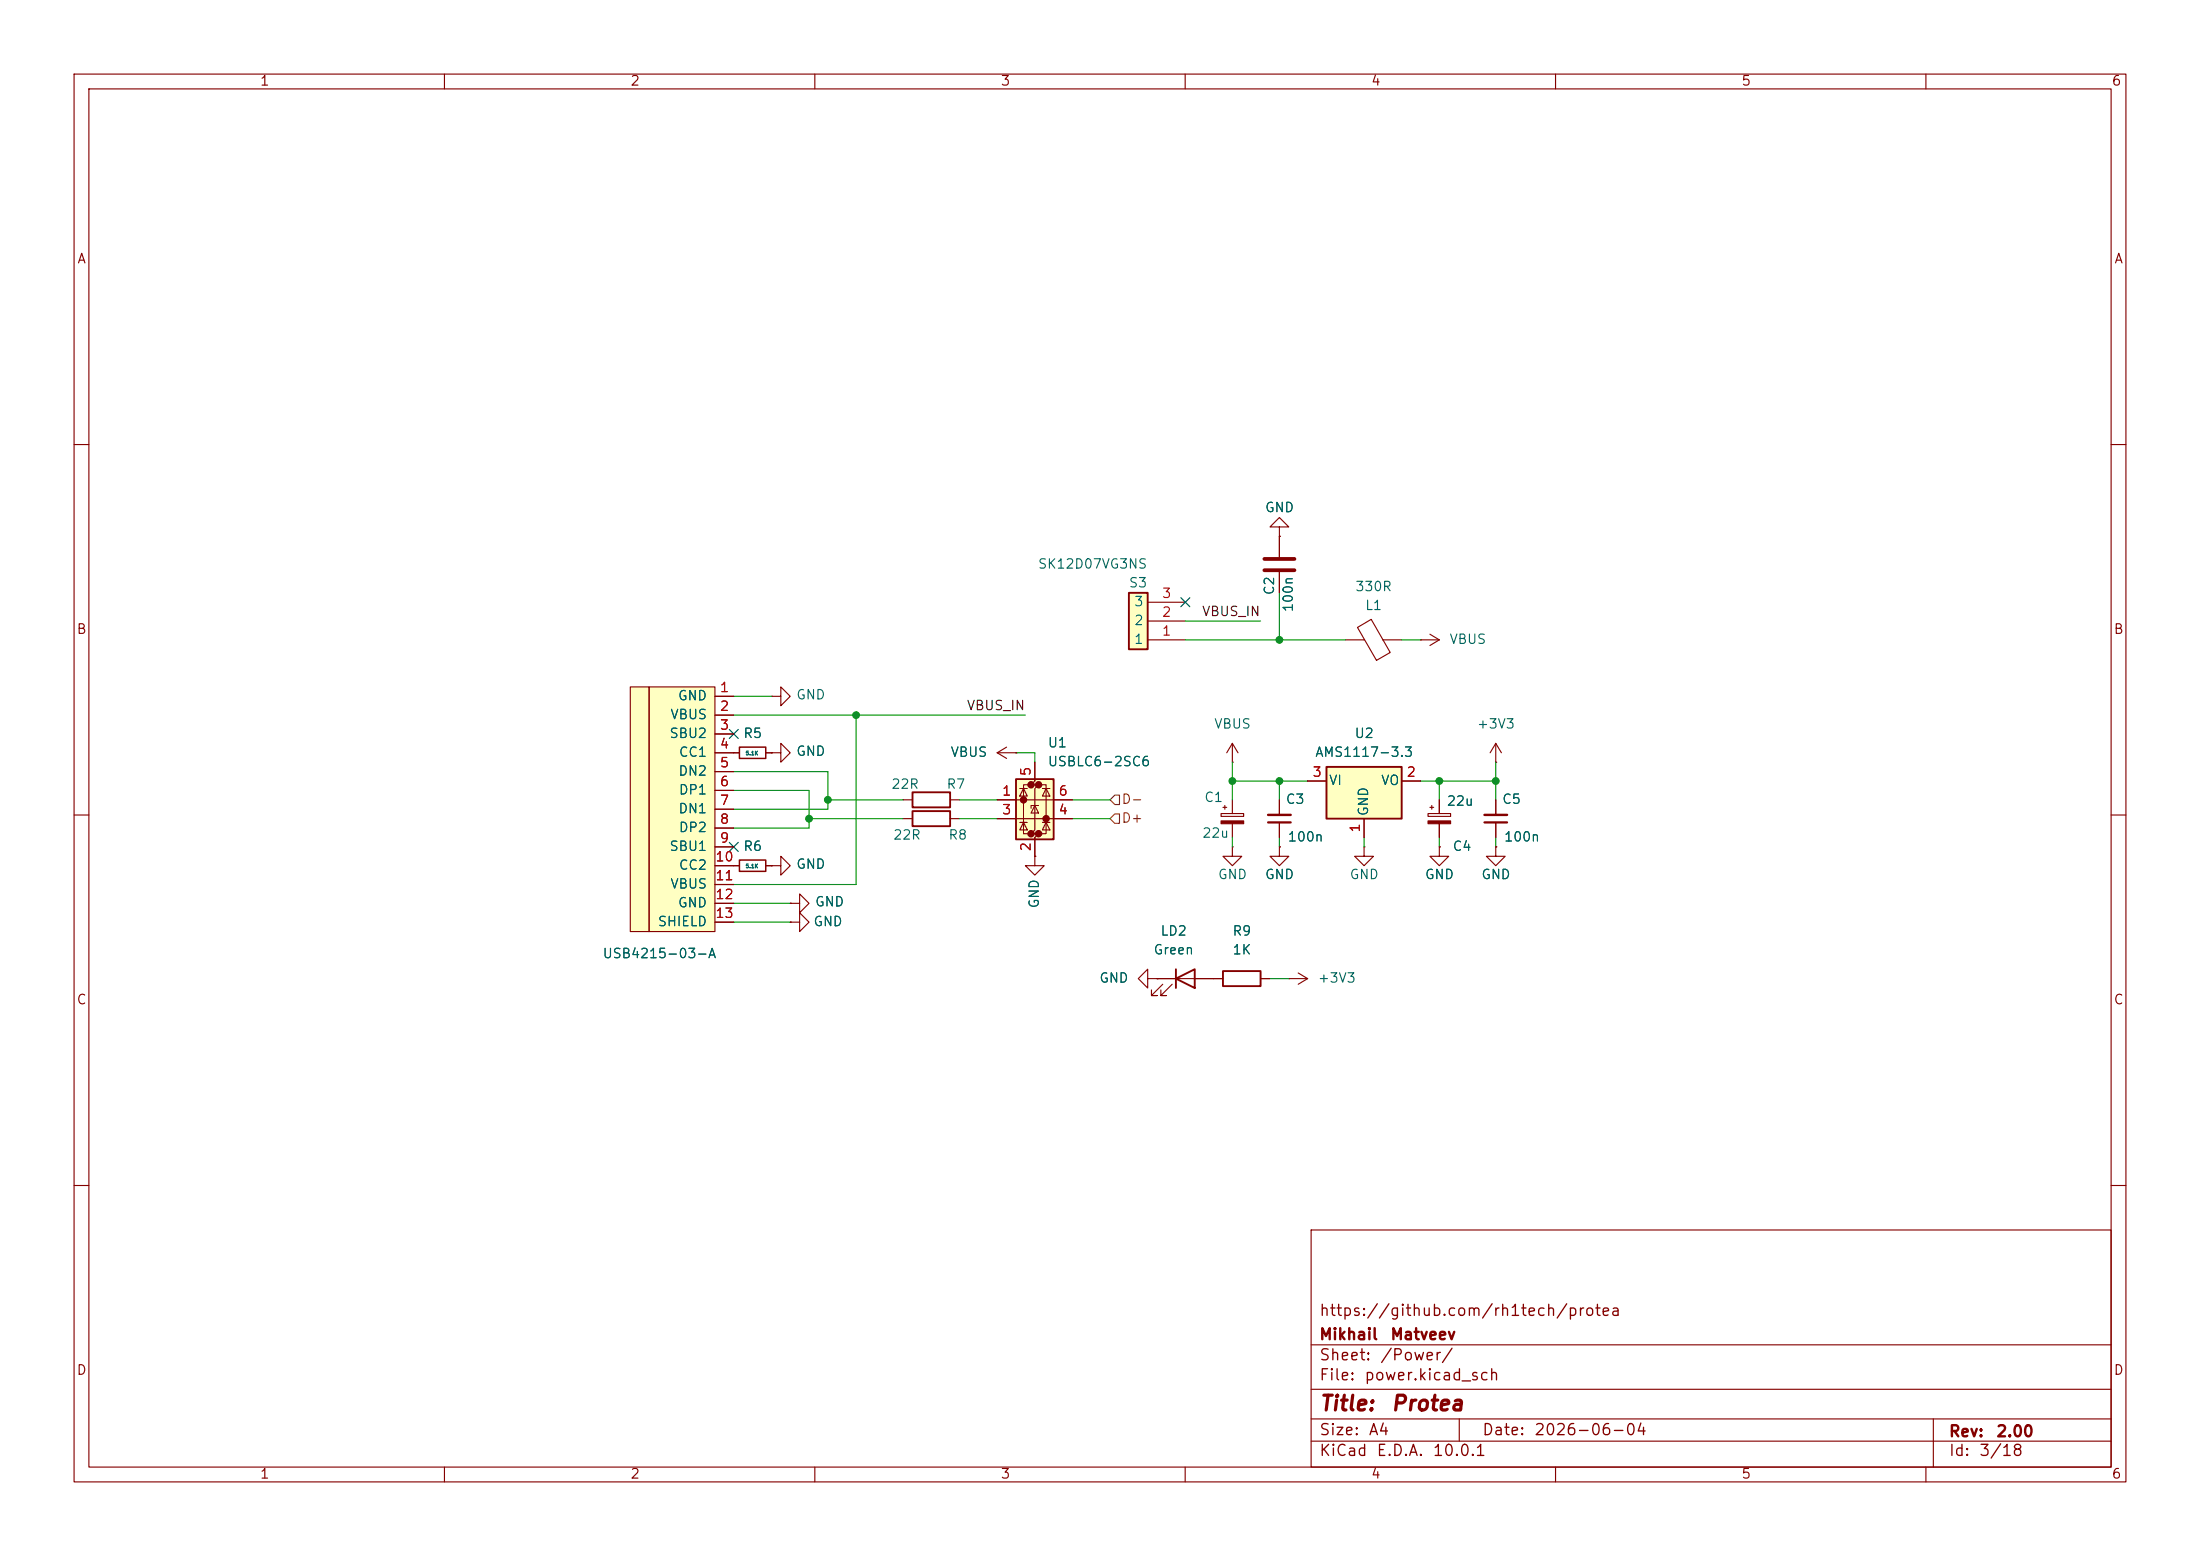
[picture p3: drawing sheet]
<svg xmlns="http://www.w3.org/2000/svg" width="297mm" height="210mm" viewBox="0 0 297 210" stroke-linecap="round" stroke-linejoin="round" font-family="sans-serif">
<g fill="none" stroke="#840000" stroke-width=".15">
<path d="M10 10h277v190h-277zM12 12h273v186h-273zM60 10v2M110 10v2M160 10v2M210 10v2M260 10v2M10 60h2M285 60h2M181.6 86.4h2.6M183.3 84.7l1.8-1.1 2.6 4.5-1.9 1zM186.7 86.4h2.5"/>
<path d="M10 110h2M285 110h2M10 160h2M177 166h108v32h-108zM285 160h2M60 198v2M110 198v2M160 198v2M177 194.5h108M177 191.5h108M177 187.5h108M177 181.5h108"/>
<path d="M197 191.5v3M210 198v2M260 198v2M261 191.5v6.5"/>
</g>
<g fill="#ffffc2">
<path d="M85.1 92.7h2.5v33h-2.5z"/>
<path d="M87.6 92.7h8.9v33h-8.9z"/>
</g>
<g fill="none" stroke="#840000" stroke-width=".15">
<path d="M85.1 92.7h2.5v33h-2.5zM87.6 92.7h8.9v33h-8.9zM96.5 94h2.6M96.5 96.5h2.6M96.5 99.1h2.6M104.1 94h1.3v-1.3l1.3 1.3-1.3 1.3v-1.3M104.1 94h.1M96.5 101.6h2.6M96.5 104.1h2.6M96.5 106.7h2.6M96.5 109.2h2.6M96.5 111.8h2.6"/>
<path d="M96.5 114.3h2.6M96.5 116.8h2.6M96.5 119.4h2.6M104.1 116.8h1.3v-1.2l1.3 1.2-1.3 1.3v-1.3M104.1 116.8h.1M121.9 108h1.3M121.9 110.5h1.3M128.3 108h1.2M128.3 110.5h1.2M139.7 115.6v1.2h1.3l-1.3 1.3-1.3-1.3h1.3M139.7 115.6h.1M166.4 114.3v1.3h1.2l-1.2 1.2-1.3-1.2h1.3"/>
<path d="M166.4 114.3h.1M172.7 114.3v1.3h1.3l-1.3 1.2-1.3-1.2h1.3M172.7 114.3h.1M192.8 109.8h3v.4h-3zM193 109h.5M193.3 108.7v.5M194.3 114.3v1.3h1.3l-1.3 1.2-1.3-1.2h1.3M194.3 114.3h.1M194.3 108v1.8M194.3 111.2v1.8M201.9 114.3v1.3h1.3l-1.3 1.2-1.2-1.2h1.2M201.9 114.3h.1"/>
<path d="M201.9 108v2M201.9 111v2M96.5 121.9h2.6M96.5 124.5h2.6M156.2 132.1h8.9M157 132.8l-1.6 1.6h.8h-.8v-.8M158.2 132.8l-1.5 1.6h.8h-.8v-.8M170.2 132.1h1.2M174 132.1h.1M174 132.1h2.5M175.3 131.3l1.2 .8M176.5 132.1l-1.2 .7"/>
</g>
<path d="M192.8 110.8h3v.4h-3z" fill="#840000" stroke="#840000" stroke-width=".15"/>
<path d="M200.4 111h3.1" fill="none" stroke="#840000" stroke-width=".3"/>
<path d="M200.4 110h3.1" fill="none" stroke="#840000" stroke-width=".33"/>
<path d="M123.2 106.9h5.1v2.1h-5.1zM123.2 109.5h5.1v2h-5.1zM158.7 132.1l2.6-1.3v2.6zM158.7 130.8v2.6M165.1 131.1h5.1v2h-5.1z" fill="none" stroke="#840000" stroke-width=".25"/>
<path d="M137.2 105.2h5v8.1h-5z" fill="#ffffc2"/>
<g fill="#840000" stroke="#840000" stroke-width=".51">
<circle cx="138.2" cy="107.9" r=".25"/>
<circle cx="139.2" cy="105.9" r=".25"/>
<circle cx="139.2" cy="112.5" r=".25"/>
<circle cx="140.2" cy="105.9" r=".25"/>
<circle cx="140.2" cy="112.5" r=".25"/>
<circle cx="141.2" cy="110.5" r=".25"/>
</g>
<g fill="none" stroke="#840000" stroke-width=".15">
<path d="M134.6 108h10.2M134.6 110.5h10.2M134.6 101.6l1.3 .8M134.6 101.6h2.6M135.9 100.8l-1.3 .8M137.2 101.6h.1M137.7 111h1M137.7 106.4h1M138.2 106.4l.5 1h-1zM138.2 111l.5 1h-1zM139.2 105.9h-1v6.6h1M139.7 102.9v2.5l-.5 .5h1l-.5 .5v5.6l-.5 .5h1l-.5 .5v2.6"/>
<path d="M139.7 108.7l.5 1h-1zM140.2 108.7h-1v.4M140.2 105.9h1v6.6h-1M140.7 111h1M140.7 106.4h1M141.2 106.4l.5 1h-1zM141.2 111l.5 1h-1zM166.4 102.9h.1M166.4 100.3l-.8 1.3M166.4 100.3l.7 1.3M166.4 100.3v2.6M154.9 132.1v-1.3l-1.2 1.3 1.2 1.3v-1.3h1.3"/>
<path d="M156.2 132.1h.1"/>
</g>
<path d="M137.2 105.2h5v8.1h-5z" fill="none" stroke="#840000" stroke-width=".25"/>
<path d="M152.4 80h2.5v7.6h-2.5z" fill="#ffffc2"/>
<path d="M152.4 80h2.5v7.6h-2.5z" fill="none" stroke="#840000" stroke-width=".25"/>
<path d="M154.9 86.4h5.1M154.9 83.8h5.1M154.9 81.3h5.1M184.1 114.3v1.3h1.3l-1.3 1.2-1.2-1.2h1.2M184.1 114.3h.1M106.7 124.5h1.2v-1.3l1.3 1.3-1.3 1.2v-1.2M106.7 124.5h.1" fill="none" stroke="#840000" stroke-width=".15"/>
<path d="M179.1 103.5h10.1v7h-10.1z" fill="#ffffc2"/>
<path d="M179.1 103.5h10.1v7h-10.1z" fill="none" stroke="#840000" stroke-width=".25"/>
<g fill="none" stroke="#840000" stroke-width=".15">
<path d="M172.7 71.1h-1.3l1.3-1.2 1.3 1.2h-1.3v1.3M172.7 72.4h.1M172.7 72.4v2.8M172.7 77.2v2.8M96.5 94h2.6M96.5 96.5h2.6M96.5 99.1h2.6M191.8 86.4h.1M191.8 86.4h2.5M193 85.6l1.3 .8M194.3 86.4l-1.3 .7M96.5 101.6h3.3"/>
<path d="M96.5 116.8h3.3M96.5 104.1h2.6M96.5 106.7h2.6M96.5 109.2h2.6M96.5 111.8h2.6M96.5 114.3h2.6M96.5 119.4h2.6M103.4 101.6h.7M103.4 116.8h.7M104.1 101.6h1.3v-1.3l1.3 1.3-1.3 1.3v-1.3M104.1 101.6h.1M104.1 116.8h.1"/>
<path d="M134.6 108h2.6M134.6 110.5h2.6M137.2 101.6h.1M139.7 115.6h.1M139.7 102.9v2.5M139.7 113v2.6M142.2 108h2.6M142.2 110.5h2.6M164.8 109.8h3.1v.4h-3.1zM165.1 109h.5M165.4 108.7v.5M166.4 108v1.8"/>
<path d="M166.4 111.2v1.8M172.7 114.3h.1M172.7 108v2M172.7 111v2M176.5 105.4h2.6M184.1 110.5v2.5M189.2 105.4h2.6M194.3 114.3h.1M194.3 108v1.8M194.3 111.2v1.8M201.9 102.9h.1M201.9 114.3h.1"/>
<path d="M201.9 100.3l-.7 1.3M201.9 100.3l.8 1.3M201.9 100.3v2.6M201.9 108v2M201.9 111v2M96.5 121.9h2.6M96.5 124.5h2.6M106.7 121.9h1.2v-1.2l1.3 1.2-1.3 1.3v-1.3M106.7 121.9h.1M106.7 124.5h.1M156.2 132.1h.1M156.2 132.1h2.5"/>
<path d="M161.3 132.1h3.8M170.2 132.1h1.2"/>
</g>
<path d="M171.2 111h3" fill="none" stroke="#840000" stroke-width=".3"/>
<path d="M171.2 110h3" fill="none" stroke="#840000" stroke-width=".33"/>
<path d="M99.8 100.8h3.6v1.6h-3.6zM99.8 116.1h3.6v1.5h-3.6z" fill="none" stroke="#840000" stroke-width=".2"/>
<path d="M170.7 77h4.1M170.7 75.4h4.1" fill="none" stroke="#840000" stroke-width=".51"/>
<path d="M164.8 110.8h3.1v.4h-3.1z" fill="#840000" stroke="#840000" stroke-width=".15"/>
<path d="M150.5 107.3h.6v1.3h-.6l-.6-.6zM150.5 109.9h.6v1.2h-.6l-.6-.6z" fill="none" stroke="#725600" stroke-width=".15"/>
<g fill="none" stroke="#009600" stroke-width=".15">
<path d="M99.1 96.5h39.3M99.1 94h5M115.6 96.5v22.9h-16.5M160 86.4h21.6M160 83.8h10.2M172.7 80v6.4M189.2 86.4h2.6M99.1 106.7h10.1v5.1h-10.1M99.1 104.1h12.7v5.1h-12.7M109.2 110.5h12.7M111.8 108h10.1M129.5 110.5h5.1"/>
<path d="M129.5 108h5.1M137.2 101.6h2.5v1.3M144.8 110.5h5.1M144.8 108h5.1M166.4 102.9v5.1M166.4 113v1.3M166.4 105.4h10.1M172.7 105.4v2.6M172.7 113v1.3M184.1 113v1.3M191.8 105.4h10.1M194.3 105.4v2.6"/>
<path d="M194.3 113v1.3M201.9 102.9v5.1M201.9 113v1.3M99.1 121.9h7.6M99.1 124.5h7.6M171.4 132.1h2.6"/>
</g>
<path d="M98.5 98.5l1.2 1.2M99.7 98.5l-1.2 1.2M159.4 80.7l1.2 1.2M160.6 80.7l-1.2 1.2M98.5 113.7l1.2 1.2M99.7 113.7l-1.2 1.2" fill="none" stroke="#000084" stroke-width=".15"/>
<g fill="#009600" stroke="#009600" stroke-width=".14">
<circle cx="201.9" cy="105.4" r=".46"/>
<circle cx="172.7" cy="105.4" r=".46"/>
<circle cx="172.7" cy="86.4" r=".46"/>
<circle cx="194.3" cy="105.4" r=".46"/>
<circle cx="166.4" cy="105.4" r=".46"/>
<circle cx="115.6" cy="96.5" r=".46"/>
<circle cx="111.8" cy="108" r=".46"/>
<circle cx="109.2" cy="110.5" r=".46"/>
</g>
<g font-size="2" fill="#840000">
<text x="178" y="190.9">Title:</text>
<text x="187.7" y="190.9">Protea</text>
</g>
<g font-size="1.5" fill="#840000">
<text x="178" y="178">https://github.com/rh1tech/protea</text>
<text x="178" y="184">Sheet:</text>
<text x="178" y="181.2">Mikhail</text>
<text x="186.2" y="184">/Power/</text>
<text x="187.6" y="181.2">Matveev</text>
<text x="178" y="186.7">File:</text>
<text x="184.1" y="186.7">power.kicad_sch</text>
<text x="178" y="196.9">KiCad</text>
<text x="178" y="194.1">Size:</text>
<text x="184.7" y="194.1">A4</text>
<text x="185.7" y="196.9">E.D.A.</text>
<text x="193.3" y="196.9">10.0.1</text>
<text x="200" y="194.1">Date:</text>
<text x="207" y="194.1">2026-06-04</text>
<text x="263" y="194.3">Rev:</text>
<text x="263" y="196.9">Id:</text>
<text x="267.1" y="196.9">3/18</text>
<text x="269.4" y="194.3">2.00</text>
</g>
<g font-size="1.3" fill="#840000">
<text x="35" y="11.9">1</text>
<text x="85" y="11.9">2</text>
<text x="135" y="11.9">3</text>
<text x="185" y="11.9">4</text>
<text x="235" y="11.9">5</text>
<text x="285" y="11.9">6</text>
<text x="10.3" y="35.9">A</text>
<text x="285.3" y="35.9">A</text>
<text x="10.3" y="85.9">B</text>
<text x="285.3" y="85.9">B</text>
<text x="10.3" y="135.9">C</text>
<text x="285.3" y="135.9">C</text>
<text x="10.3" y="185.9">D</text>
<text x="285.3" y="185.9">D</text>
<text x="35" y="199.9">1</text>
<text x="85" y="199.9">2</text>
<text x="135" y="199.9">3</text>
<text x="185" y="199.9">4</text>
<text x="235" y="199.9">5</text>
<text x="285" y="199.9">6</text>
</g>
<g font-size="1.3" fill="#006464">
<text x="170.7" y="69.4">GND</text>
<text x="140" y="77.1">SK12D07VG3NS</text>
<text x="152.3" y="79.6">S3</text>
<text x="153" y="82.1">3</text>
<text x="172.3" y="80.4" transform="rotate(-90 172.3 80.4)">C2</text>
<text x="174.9" y="82.7" transform="rotate(-90 174.9 82.7)">100n</text>
<text x="182.9" y="80.1">330R</text>
<text x="184.2" y="82.7">L1</text>
<text x="153" y="87.2">1</text>
<text x="153" y="84.7">2</text>
<text x="195.6" y="87.2">VBUS</text>
<text x="91.4" y="94.8">GND</text>
<text x="107.4" y="94.7">GND</text>
<text x="90.3" y="99.9">SBU2</text>
<text x="90.4" y="97.4">VBUS</text>
<text x="100.3" y="99.9">R5</text>
<text x="141.4" y="101.2">U1</text>
<text x="163.8" y="98.7">VBUS</text>
<text x="182.8" y="99.9">U2</text>
<text x="199.3" y="98.7">+3V3</text>
<text x="91.5" y="105">DN2</text>
<text x="91.6" y="102.5">CC1</text>
<text x="91.6" y="107.5">DP1</text>
<text x="107.4" y="102.3">GND</text>
<text x="120.2" y="106.8">22R</text>
<text x="127.7" y="106.8">R7</text>
<text x="128.2" y="102.5">VBUS</text>
<text x="141.4" y="103.7">USBLC6-2SC6</text>
<text x="177.5" y="102.5">AMS1117-3.3</text>
<text x="179.3" y="106.3">VI</text>
<text x="186.4" y="106.3">VO</text>
<text x="91.5" y="110.1">DN1</text>
<text x="91.6" y="112.6">DP2</text>
<text x="120.5" y="113.6">22R</text>
<text x="127.9" y="113.6">R8</text>
<text x="162.2" y="113.4">22u</text>
<text x="162.5" y="108.6">C1</text>
<text x="173.5" y="108.8">C3</text>
<text x="173.7" y="113.9">100n</text>
<text x="185" y="110.2" transform="rotate(-90 185 110.2)">GND</text>
<text x="195.2" y="109.1">22u</text>
<text x="202.7" y="108.8">C5</text>
<text x="203" y="113.9">100n</text>
<text x="90.3" y="115.2">SBU1</text>
<text x="91.6" y="117.7">CC2</text>
<text x="100.3" y="115.2">R6</text>
<text x="107.4" y="117.6">GND</text>
<text x="164.3" y="119">GND</text>
<text x="170.7" y="119">GND</text>
<text x="182.1" y="119">GND</text>
<text x="192.3" y="119">GND</text>
<text x="196" y="115.2">C4</text>
<text x="199.9" y="119">GND</text>
<text x="88.7" y="125.3">SHIELD</text>
<text x="90.4" y="120.2">VBUS</text>
<text x="91.4" y="122.8">GND</text>
<text x="109.7" y="125.3">GND</text>
<text x="109.9" y="122.7">GND</text>
<text x="140.6" y="122.7" transform="rotate(-90 140.6 122.7)">GND</text>
<text x="81.3" y="129.6">USB4215-03-A</text>
<text x="155.6" y="129.1">Green</text>
<text x="156.6" y="126.6">LD2</text>
<text x="166.3" y="126.6">R9</text>
<text x="166.3" y="129.1">1K</text>
<text x="148.3" y="132.9">GND</text>
<text x="177.8" y="132.9">+3V3</text>
</g>
<g font-size="1.3" fill="#a90000">
<text x="156.8" y="83.6">2</text>
<text x="156.8" y="81">3</text>
<text x="156.8" y="86.1">1</text>
<text x="97.1" y="93.7">1</text>
<text x="97.1" y="96.3">2</text>
<text x="97.1" y="98.8">3</text>
<text x="97.1" y="101.3">4</text>
<text x="97.1" y="103.9">5</text>
<text x="97.1" y="106.4">6</text>
<text x="135.2" y="107.7">1</text>
<text x="139.4" y="104.8" transform="rotate(-90 139.4 104.8)">5</text>
<text x="142.8" y="107.7">6</text>
<text x="177.1" y="105.2">3</text>
<text x="189.8" y="105.2">2</text>
<text x="97.1" y="109">7</text>
<text x="97.1" y="111.5">8</text>
<text x="135.2" y="110.2">3</text>
<text x="142.8" y="110.2">4</text>
<text x="183.9" y="112.5" transform="rotate(-90 183.9 112.5)">1</text>
<text x="96.5" y="116.6">10</text>
<text x="96.5" y="119.1">11</text>
<text x="97.1" y="114">9</text>
<text x="139.4" y="115" transform="rotate(-90 139.4 115)">2</text>
<text x="96.5" y="121.7">12</text>
<text x="96.5" y="124.2">13</text>
</g>
<g font-size="1.3" fill="#0f0f0f">
<text x="162.2" y="83.5">VBUS_IN</text>
<text x="130.4" y="96.2">VBUS_IN</text>
</g>
<g font-size="1.3" fill="#725600">
<text x="151.3" y="108.8">D-</text>
<text x="151.3" y="111.4">D+</text>
</g>
<g font-size=".5" fill="#006464">
<text x="100.6" y="102">5.1K</text>
<text x="100.6" y="117.3">5.1K</text>
</g>
</svg>
